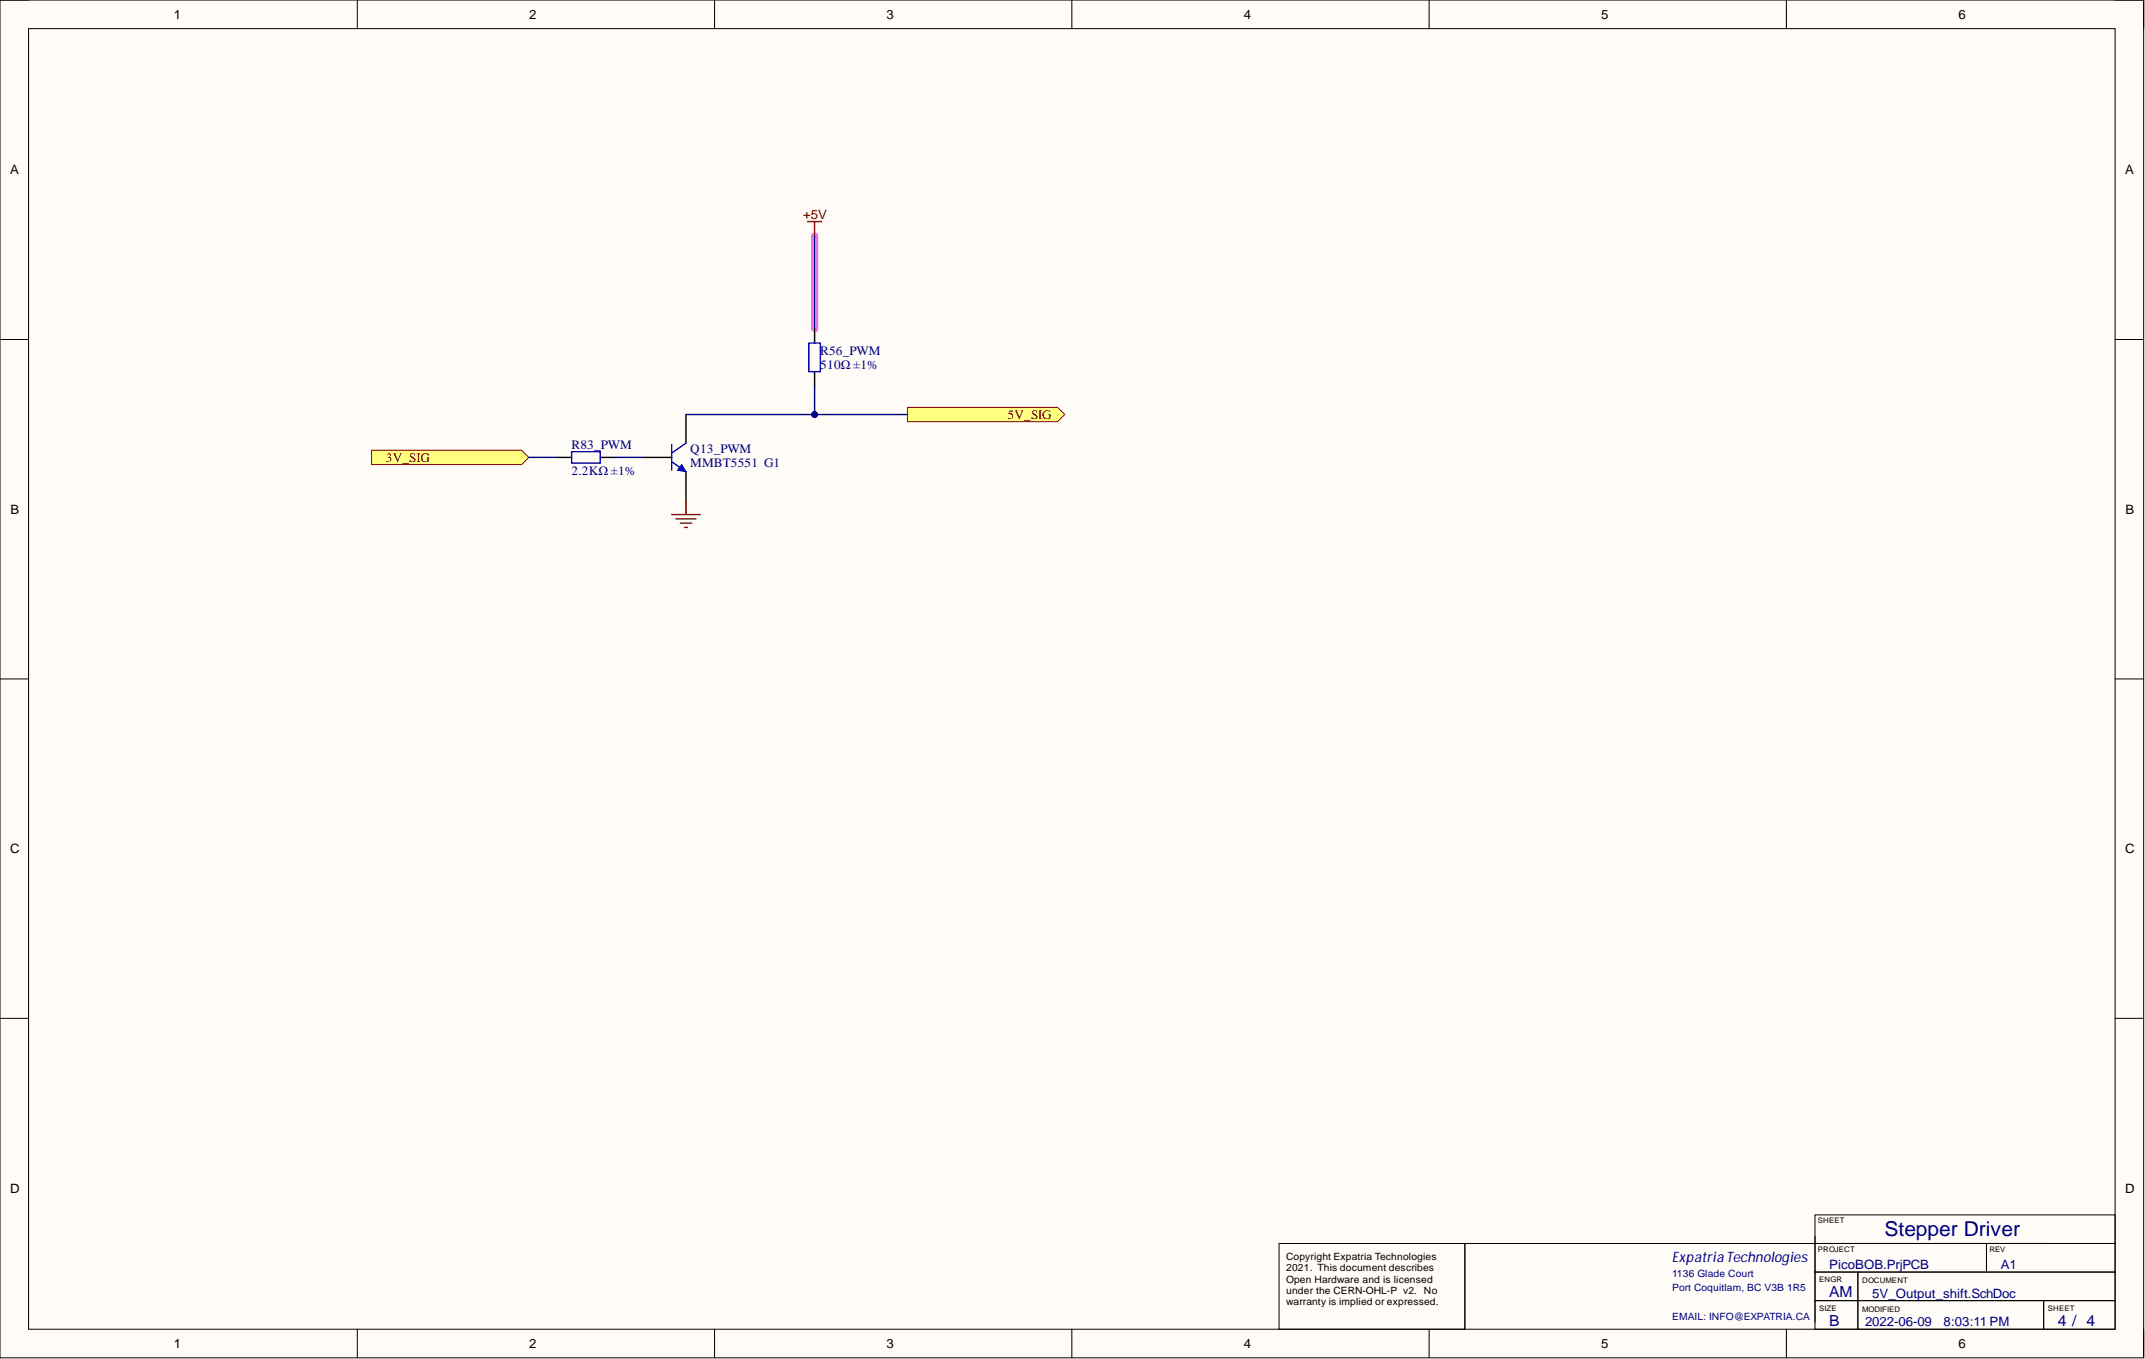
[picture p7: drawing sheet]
<svg xmlns="http://www.w3.org/2000/svg" width="381mm" height="241mm" viewBox="0 0 381 241" stroke-linecap="round" stroke-linejoin="round" font-family="sans-serif">
<path d="M0 0h380.8v241.1h-380.8z" fill-rule="evenodd" fill="#fffcf8"/>
<path d="M0 0h380.8v241.1h-380.8z" fill="none" stroke="#000" stroke-width=".18"/>
<path d="M5.1 5.1h370.6v230.9h-370.6z" fill-rule="evenodd" fill="#fffcf8"/>
<g fill="none" stroke="#000" stroke-width=".18">
<path d="M0 0h5.1M5.1 5.1h370.6v230.9h-370.6zM63.5 0v5.1M126.9 0v5.1M190.4 0v5.1M253.8 0v5.1M317.3 0v5.1M375.7 0h5.1v5.1M0 60.3h5.1M375.7 60.3h5.1M0 120.6h5.1M375.7 120.6h5.1"/>
<path d="M0 180.8h5.1M375.7 180.8h5.1M322.4 215.7h53.3v5.1h-53.3zM322.4 219.5v15.2M63.5 236v5.1M126.9 236v5.1M190.4 236v5.1M227.2 220.8h33v15.2h-33zM253.8 236v5.1M317.3 236v5.1M322.4 230.9h7.6v5.1h-7.6zM322.4 225.9h7.6v5h-7.6z"/>
<path d="M322.4 220.8h30.4v5.1h-30.4zM330 230.9h33v5.1h-33zM330 225.9h45.7v5h-45.7zM352.8 220.8h22.9v5.1h-22.9zM363 230.9h12.7v5.1h-12.7zM364.3 220.8h-104.1v15.2M380.8 236v5.1"/>
</g>
<path d="M144.7 41.9v16.5" fill="none" stroke="#ff6eff" stroke-width="1.3"/>
<path d="M121.8 73.6v5.1M114.2 81.2h5.1M121.8 83.8v5" fill="none" stroke="#000" stroke-width=".25"/>
<path d="M119.3 78.9v4.6M121.8 78.7l-2.5 1.8M119.3 82l2.5 1.8" fill="none" stroke="#00f" stroke-width=".25"/>
<path d="M121.1 82.5l.7 1.3-1.5-.3z" fill="#00f"/>
<path d="M121.1 82.5l.7 1.3-1.5-.3z" fill="none" stroke="#00f" stroke-width=".18"/>
<path d="M66 79.9h26.7l1.2 1.3-1.2 1.3h-26.7z" fill-rule="evenodd" fill="#ffff80"/>
<path d="M66 79.9h26.7l1.2 1.3-1.2 1.3h-26.7z" fill="none" stroke="#800000" stroke-width=".18"/>
<path d="M99 81.2h2.5M106.6 81.2h2.6" fill="none" stroke="#000" stroke-width=".25"/>
<path d="M101.5 80.2h5.1v2h-5.1z" fill="none" stroke="#00f" stroke-width=".25"/>
<path d="M143.4 39.3h2.6M144.7 39.3v2.6M119.3 91.4h5.1M120.1 92.1h3.5M120.8 92.9h2.1M121.6 93.7h.5M121.8 88.8v2.6" fill="none" stroke="#800000" stroke-width=".25"/>
<path d="M161.2 72.3h26.6l1.3 1.3-1.3 1.3h-26.6z" fill-rule="evenodd" fill="#ffff80"/>
<path d="M161.2 72.3h26.6l1.3 1.3-1.3 1.3h-26.6z" fill="none" stroke="#800000" stroke-width=".18"/>
<path d="M144.7 41.9v16.5M121.8 73.6h39.4M93.9 81.2h5.1M109.2 81.2h5" fill="none" stroke="#000080" stroke-width=".25"/>
<circle cx="144.7" cy="73.6" r=".51" fill="#000080"/>
<circle cx="144.7" cy="73.6" r=".51" fill="none" stroke="#000080" stroke-width=".18"/>
<path d="M144.7 68.5v5.1" fill="none" stroke="#000080" stroke-width=".25"/>
<circle cx="144.7" cy="73.6" r=".51" fill="#000080"/>
<circle cx="144.7" cy="73.6" r=".51" fill="none" stroke="#000080" stroke-width=".18"/>
<path d="M144.7 58.4v2.5M144.7 66v2.5" fill="none" stroke="#000" stroke-width=".25"/>
<path d="M143.7 60.9h2v5.1h-2z" fill="none" stroke="#00f" stroke-width=".25"/>
<text font-size="3.6" fill="#000080" x="334.7" y="219.5">Stepper Driver</text>
<g font-size="2.7" fill="#000080">
<text x="324.9" y="230.3">AM</text>
<text x="324.9" y="235.4">B</text>
<text x="365.5" y="235.4">4 / 4</text>
</g>
<text font-size="2.6" fill="#000080" x="297" y="224.1">Expatria Technologies</text>
<g font-size="2.3">
<text x="30.9" y="3.3">1</text>
<text x="94" y="3.3">2</text>
<text x="157.5" y="3.3">3</text>
<text x="220.9" y="3.3">4</text>
<text x="284.4" y="3.3">5</text>
<text x="347.9" y="3.3">6</text>
<text x="1.8" y="31">A</text>
<text x="377.5" y="31">A</text>
<text x="1.9" y="91.2">B</text>
<text x="377.6" y="91.2">B</text>
<text x="1.8" y="151.5">C</text>
<text x="377.5" y="151.5">C</text>
<text x="1.8" y="211.7">D</text>
<text x="377.5" y="211.7">D</text>
<text x="30.9" y="239.3">1</text>
<text x="94" y="239.3">2</text>
<text x="157.5" y="239.3">3</text>
<text x="220.9" y="239.3">4</text>
<text x="284.4" y="239.3">5</text>
<text x="347.9" y="239.3">6</text>
</g>
<g font-size="2.3" fill="#800000">
<text x="142.7" y="38.8">+5V</text>
<text x="179" y="74.4">5V_SIG</text>
<text x="68.5" y="82">3V_SIG</text>
</g>
<g font-size="2.3" fill="#000080">
<text x="145.7" y="62.9">R56_PWM</text>
<text x="145.7" y="65.5">510Ω ±1%</text>
<text x="101.5" y="79.7">R83_PWM</text>
<text x="122.6" y="80.5">Q13_PWM</text>
<text x="122.6" y="83">MMBT5551 G1</text>
<text x="101.5" y="84.3">2.2KΩ ±1%</text>
<text x="324.9" y="225.4">PicoBOB.PrjPCB</text>
<text x="355.4" y="225.4">A1</text>
<text x="332.5" y="230.4">5V_Output_shift.SchDoc</text>
<text x="331.3" y="235.5">2022-06-09</text>
<text x="345.2" y="235.5">8:03:11 PM</text>
</g>
<g font-size="1.8">
<text x="228.5" y="223.7">Copyright Expatria Technologies</text>
<text x="228.5" y="225.7">2021. This document describes</text>
<text x="228.5" y="227.7">Open Hardware and is licensed</text>
<text x="228.5" y="229.8">under the CERN-OHL-P v2. No</text>
<text x="228.5" y="231.8">warranty is implied or expressed.</text>
</g>
<g font-size="1.8" fill="#000080">
<text x="297" y="226.7">1136 Glade Court</text>
<text x="297" y="229.2">Port Coquitlam, BC V3B 1R5</text>
<text x="297" y="234.3">EMAIL: INFO@EXPATRIA.CA</text>
</g>
<g font-size="1.4">
<text x="322.9" y="217.2">SHEET</text>
<text x="322.9" y="222.3">PROJECT</text>
<text x="323.1" y="227.6">ENGR</text>
<text x="330.8" y="227.9">DOCUMENT</text>
<text x="353.4" y="222.3">REV</text>
<text x="323.1" y="232.7">SIZE</text>
<text x="330.8" y="233">MODIFIED</text>
<text x="363.8" y="232.7">SHEET</text>
</g>
</svg>
